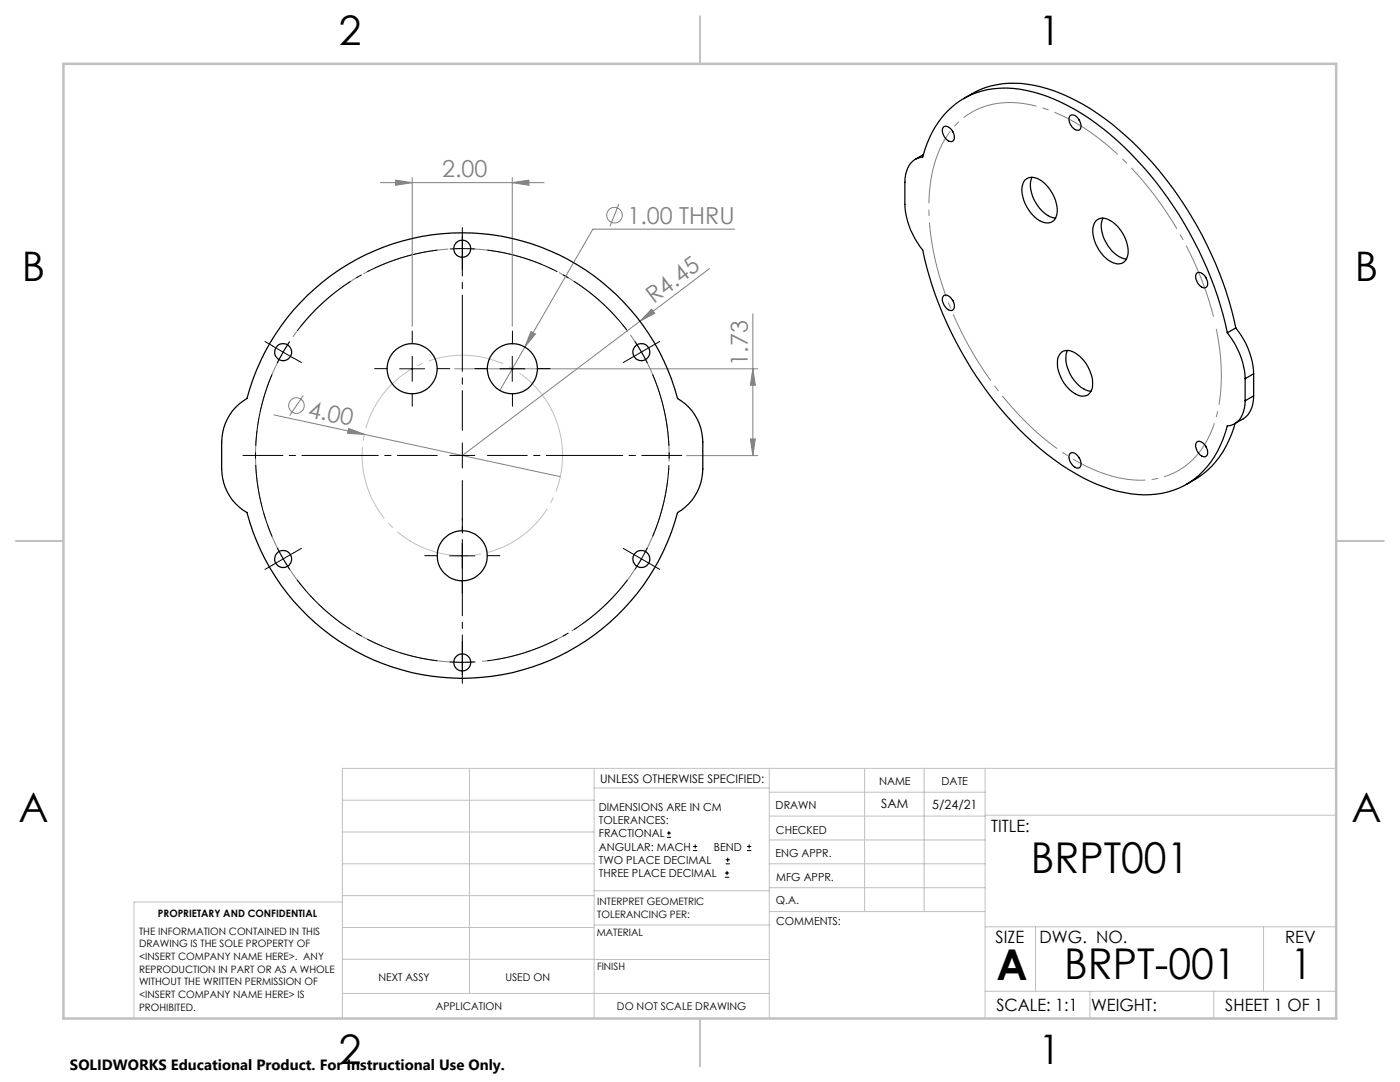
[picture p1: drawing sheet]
<svg xmlns="http://www.w3.org/2000/svg" width="279mm" height="216mm" viewBox="0 0 279 216" stroke-linecap="round" stroke-linejoin="round" font-family="sans-serif">
<g fill="none" stroke="#808080" stroke-width=".2">
<path d="M75.9 36.4h32.7M79 35.9l3.3 .5-3.3 .6zM82.3 35.5v29.6M102.2 36.4l3.4-.5v1.1zM102.2 35.5v29.6M123.5 40.7l-1.8 4.5M141.6 53.6l-13.9 10.5M146.6 45.7h-28.3l-13.6 23.6M60.5 79l-2.7 3.9M90.7 73.6h60.5M104.7 69.3l-4.9 8.6M106 66.1l.9 .5-2.2 2.7z"/>
<path d="M127.7 64.1l-35.4 26.8M130 61.7l.7 .8-3 1.6zM150.2 73.6l.5 3.3h-.9zM150.2 62.6v28.3M54.7 82.8l57.1 12.3M69.6 85.5l3.1 1.2-3.3-.2zM137 90.9h14.2M149.8 87.6h.9l-.5 3.3z"/>
<circle cx="122.6" cy="42.9" r="1.56"/>
<circle cx="59.2" cy="80.9" r="1.56"/>
</g>
<g fill="none" stroke="#000" stroke-width=".2">
<path d="M54.3 69l2.2 1.3M56.5 70.3l-1.2 2.2M56.5 70.3l2.2 1.2M57.8 68.1l-1.3 2.2M79.8 73.6h4.9M82.3 71.1v5M99.8 73.6h4.9M102.2 71.1v5M89.7 110.9h5.1M92.3 108.4v5M133.1 167.1h.8M133.1 166.2h.8"/>
<path d="M133.5 165.8v.9M138.3 169.7h.8M138.3 168.9h.8M138.7 168.5v.8M144.7 175h.8M144.7 174.2h.8M144.8 172.4h.9M144.8 171.6h.9M145.1 173.8v.8M145.2 171.1v.9M149.1 169.7h.8M149.1 168.9h.8"/>
<path d="M149.5 168.5v.8"/>
</g>
<path d="M111.4 85a20 20 0 0 0-33.5-8.1 20 20 0 0 0 9 33.3 20 20 0 0 0 24.8-23.9l-.3-1.3" fill="none" stroke="#c0c0c0" stroke-width=".2" stroke-dasharray="15.2 1.3 1.3 1.3" stroke-dashoffset="1.9" stroke-linecap="butt"/>
<path d="M131.7 78.8a41.3 41.3 0 0 0-69.1-16.6 41.3 41.3 0 0 0 19 68.5 41.3 41.3 0 0 0 50.7-49.8l-.6-2.1" fill="none" stroke="#808080" stroke-width=".2" stroke-dasharray="15.2 1.3 1.3 1.3" stroke-dashoffset="1.8" stroke-linecap="butt"/>
<path d="M242.5 64.4a67.5 67.5 0 0 0-23.6-37.1 30.5 30.5 0 0 0-17.1-6.8 14.8 14.8 0 0 0-14.6 10.1 36 36 0 0 0-.8 20.3 67.4 67.4 0 0 0 23.8 38.1 30.5 30.5 0 0 0 17.2 6.8 14.8 14.8 0 0 0 14.5-10.1 36 36 0 0 0 .8-20.3l-.2-1" fill="none" stroke="#808080" stroke-width=".2" stroke-dasharray="15.2 1.3 1.3 1.3" stroke-dashoffset="-1.2" stroke-linecap="butt"/>
<path d="M92.3 49.6l-2.5 .1M92.3 49.6l2.5 .1M128 70.2l-1.3-2.1M128 70.2l1.2 2.2M56.5 111.5l1.3 2.1M56.5 111.5l-1.2-2.2M128 111.5l1.2-2.2M128 111.5l-1.3 2.1M92.3 132.2l2.5-.1M92.3 132.2l-2.5-.1" fill="none" stroke="#000" stroke-width=".2" stroke-dasharray="15.2 1.3 1.3 1.3" stroke-linecap="butt"/>
<path d="M87.3 49.9a41.3 41.3 0 0 0-28 16.2M54.3 74.7a41.3 41.3 0 0 0 0 32.3M125.3 66.1a41.3 41.3 0 0 0-28-16.2M59.3 115.7a41.3 41.3 0 0 0 28 16.2M130.2 107a41.3 41.3 0 0 0 0-32.3M97.3 131.9a41.3 41.3 0 0 0 28-16.2" fill="none" stroke="#000" stroke-width=".2" stroke-dasharray="15.2 1.3 1.3 1.3" stroke-dashoffset=".5" stroke-linecap="butt"/>
<g fill="none" stroke="#c0c0c0" stroke-width=".2">
<path d="M68.3 159.7h50.3M93.7 153.3v44.9M118.6 153.3v49.9M118.6 157.2h34.9M153.5 153.3v49.9M153.5 158.1h43.1M172.5 153.3v28.6M184.4 153.3v28.6M196.6 153.3v49.9M266.7 153.3h-198.4v49.9M68.3 178.7h50.3M68.3 172.4h50.3"/>
<path d="M68.3 166h50.3M68.3 180h-41.6v23.2M118.6 177.7h35M153.5 167.6h43.1M153.5 162.8h43.1M153.5 172.4h43.1M153.5 177.1h43.1M196.6 162.7h70.1M68.3 198.2h85.2M68.3 191.4l85.2 .1M68.3 185.1h50.3M118.6 184.6h35"/>
<path d="M153.6 181.9h43M196.6 197.8h70.1M196.6 184.9h70.1M206.7 184.9v12.9M217.5 197.8v5.4M242.2 197.8v5.4M252.2 184.9v12.9"/>
</g>
<path d="M139.7 3.2v9.5M3.1 107.9h9.6M266.7 107.9h9.5M139.7 203.2v9.6" fill="none" stroke="#c0c0c0" stroke-width=".25"/>
<path d="M12.7 12.7h254v190.5h-254z" fill="none" stroke="#c0c0c0" stroke-width=".5"/>
<g fill="none" stroke="#000" stroke-width=".2" stroke-dasharray="15.2 1.3 1.3 1.3">
<path d="M92.3 49.6v-2.5M92.3 49.6v2.5M92.3 47.1v-1.7M92.3 52.1v1.7M54.4 69l-1.5-.9M58.7 71.5l1.5 .8M77.3 73.6h-2.5M82.3 68.6v-2.5M82.3 78.6v2.5M87.3 73.6h2.5M97.3 73.6h-2.5M102.3 68.6v-2.5"/>
<path d="M102.3 78.6v2.5M107.3 73.6h2.5M125.8 71.5l-1.4 .8M128 70.2l2.2-1.2M128 70.2l-2.2 1.3M130.2 69l1.5-.9M92.3 90.9v-2.5M92.3 90.9h-2.5M92.3 90.9v2.5M92.3 90.9h2.5M54.4 112.8l-1.5 .8M56.5 111.5l-2.1 1.3"/>
<path d="M56.5 111.5l2.2-1.2M58.7 110.3l1.5-.9M87.3 110.9h-2.5M92.3 105.9v-2.5M92.3 115.9v2.5M97.3 110.9h2.5M125.8 110.3l-1.4-.9M128 111.5l2.2 1.3M128 111.5l-2.2-1.2M130.2 112.8l1.5 .8M92.3 132.2v2.5M92.3 132.2v-2.5"/>
<path d="M92.3 134.7v1.7M92.3 129.7v-1.7"/>
</g>
<path d="M87.3 90.9h-38.8M92.3 85.9v-38.8M92.3 95.9v38.8M97.3 90.9h38.7" fill="none" stroke="#000" stroke-width=".2" stroke-dasharray="15.2 1.3 1.3 1.3" stroke-dashoffset="7.3"/>
<g fill="#808080">
<path d="M69.6 85.5l3.1 1.2-3.3-.2z"/>
<path d="M130 61.7l.7 .8-3 1.6z"/>
<path d="M79 35.9l3.3 .5-3.3 .6zM102.2 36.4l3.4-.5v1.1zM106 66.1l-1.3 3.2 2.2-2.7z"/>
<path d="M150.2 73.6l.5 3.3h-.9zM149.8 87.6h.9l-.5 3.3z"/>
</g>
<g fill="none" stroke="#000" stroke-width=".25">
<path d="M192.3 19.6a18.2 18.2 0 0 1 15.5-2.2 40.8 40.8 0 0 1 16.8 9.7 73.4 73.4 0 0 1 22 38.3M184.3 30.8l-1.6 1M188.4 25.3a2.01 2.01 0 0 1 2.1 2.4 .91 .91 0 0 1-.9 .6 .91 .91 0 0 1-.9-.6 1.77 1.77 0 0 1-.3-2.4zM190.1 26.1l.1 .2M204.6 35.9a2.55 2.55 0 0 1 3.4 .3 7.6 7.6 0 0 1 2.9 6.6 2.09 2.09 0 0 1-3.4 1.2 7.6 7.6 0 0 1-3.5-6.9zM206 35.4a6.1 6.1 0 0 0 1.3 6 4.9 4.9 0 0 0 3.4 2.1M213.5 23.2a1.06 1.06 0 0 1 1.7 .5l.6 1.4a.81 .81 0 0 1-.5 .9 .81 .81 0 0 1-1-.4 2.15 2.15 0 0 1-.8-2.4zM215.3 23.9l.1 .2M61.3 58.9a44.5 44.5 0 0 1 73.9 20.6 10.1 10.1 0 0 1 5.1 8.7v5.4a10.1 10.1 0 0 1-5.1 8.7 44.4 44.4 0 0 1-42.9 33.1 44.4 44.4 0 0 1-43-33.1 10.1 10.1 0 0 1-5.1-8.7v-5.4a10.1 10.1 0 0 1 5.1-8.7 44.2 44.2 0 0 1 12-20.6zM188.4 58.9a2.01 2.01 0 0 1 2.1 2.4 .8 .8 0 0 1-.7 .7 .8 .8 0 0 1-.8-.4 2.2 2.2 0 0 1-.8-2.5zM190.1 59.8l.1 .2M218.7 44.1a2.5 2.5 0 0 1 3.4 .2 7.5 7.5 0 0 1 3 6.6 1.96 1.96 0 0 1-3 1.5 7.5 7.5 0 0 1-3.9-7.1z"/>
<path d="M220.1 43.5a6.1 6.1 0 0 0 1.4 6 4.9 4.9 0 0 0 3.3 2.2M238.9 54.4a1.96 1.96 0 0 1 2.1 2.1 .8 .8 0 0 1-.5 .9 .8 .8 0 0 1-1-.3 2.3 2.3 0 0 1-.7-2.5zM240.6 55.3l.1 .2M211.9 70.2a3 3 0 0 1 3.6 .9 7.2 7.2 0 0 1 2.4 6.7 2.04 2.04 0 0 1-3.3 .8 7.3 7.3 0 0 1-3.4-7.4zM213 69.9a5.8 5.8 0 0 0 1 5.5 5.3 5.3 0 0 0 3.7 2.7M244.9 66.4a73.1 73.1 0 0 0-24.7-40.7 35.8 35.8 0 0 0-18.1-8.1 16 16 0 0 0-16.6 9.8l-1.3 3.9a3.9 3.9 0 0 0-3.5 3.6l-.1 1.5v4.4a15.7 15.7 0 0 0 3.6 9.1 73.1 73.1 0 0 0 24.7 40.7 35.9 35.9 0 0 0 16.8 7.9 16 16 0 0 0 17.9-9.6l1.3-3.9a3.9 3.9 0 0 0 3.5-3.6l.1-1.4M244.9 66.4a15.7 15.7 0 0 1 3.6 9.2M246.6 65.4a15.5 15.5 0 0 1 3.6 9.2M246.6 65.4l-1.7 1M248.5 75.6v4.4M250.2 79a5.1 5.1 0 0 1-2.1 4.6l-1.7 .9M250.2 74.6l-1.7 1"/>
<path d="M250.2 79l-1.7 1M250.2 74.6v4.4M213.5 90.6a.92 .92 0 0 1 1.4 .2 2.03 2.03 0 0 1 .6 2.4 1.5 1.5 0 0 1-1.9-1.1l-.3-1zM215.3 91.3l.1 .2M238.8 88.3a.96 .96 0 0 1 1.4 .2 1.93 1.93 0 0 1 .6 2.5 1.46 1.46 0 0 1-1.9-1.1l-.3-.8zM240.6 89l.1 .2M246.5 84.5a18.3 18.3 0 0 1-9.8 12.2"/>
<circle cx="92.3" cy="49.6" r="1.7"/>
<circle cx="56.5" cy="70.3" r="1.69"/>
<circle cx="82.3" cy="73.6" r="5"/>
<circle cx="102.2" cy="73.6" r="5"/>
<circle cx="128" cy="70.3" r="1.69"/>
<circle cx="56.5" cy="111.5" r="1.69"/>
<circle cx="92.3" cy="110.9" r="5"/>
<circle cx="128" cy="111.5" r="1.69"/>
<circle cx="92.3" cy="132.2" r="1.7"/>
</g>
<g font-size="8.5">
<text x="205.7" y="174.2">BRPT001</text>
<text x="198.9" y="195.5">A</text>
<text x="212.4" y="195.4">BRPT-001</text>
<text x="257.6" y="195.4">1</text>
</g>
<g font-size="8.1">
<text x="67.6" y="8.9">2</text>
<text x="207.3" y="8.9">1</text>
<text x="4.4" y="56.2">B</text>
<text x="270.4" y="56.2">B</text>
<text x="3.7" y="164.1">A</text>
<text x="269.7" y="164.1">A</text>
<text x="67.6" y="212.4">2</text>
<text x="207.3" y="212.4">1</text>
</g>
<g font-size="4.7" fill="#808080">
<text x="88.2" y="35.4">2.00</text>
<text x="125.2" y="44.6">1.00 THRU</text>
<text x="130.5" y="60.7" transform="rotate(-37 130.5 60.7)">R4.45</text>
<text x="149.3" y="72.9" transform="rotate(-90 149.3 72.9)">1.73</text>
<text x="61.3" y="83.1" transform="rotate(12 61.3 83.1)">4.00</text>
</g>
<g font-size="3.4">
<text x="197.8" y="166">TITLE:</text>
<text x="198.7" y="188.1">SIZE</text>
<text x="207.5" y="188.1">DWG. NO.</text>
<text x="256.5" y="188.2">REV</text>
<text x="198.8" y="201.7">SCALE: 1:1</text>
<text x="217.7" y="201.8">WEIGHT:</text>
<text x="244.5" y="201.7">SHEET 1 OF 1</text>
</g>
<text font-size="3" x="14" y="213.5">SOLIDWORKS Educational Product. For Instructional Use Only.</text>
<g font-size="2.5">
<text x="175.9" y="161.3">SAM</text>
<text x="186.1" y="161.4">5/24/21</text>
</g>
<text font-size="2.4" x="119.8" y="156.2">UNLESS OTHERWISE SPECIFIED:</text>
<g font-size="2.2">
<text x="119.5" y="161.8">DIMENSIONS ARE IN CM</text>
<text x="154.8" y="161.4">DRAWN</text>
<text x="175.4" y="156.6">NAME</text>
<text x="187.9" y="156.7">DATE</text>
<text x="119.5" y="164.4">TOLERANCES:</text>
<text x="119.5" y="167.1">FRACTIONAL</text>
<text x="154.9" y="166.3">CHECKED</text>
<text x="119.5" y="169.7">ANGULAR: MACH</text>
<text x="119.5" y="172.4">TWO PLACE DECIMAL</text>
<text x="142.5" y="169.7">BEND</text>
<text x="154.8" y="171">ENG APPR.</text>
<text x="119.5" y="175">THREE PLACE DECIMAL</text>
<text x="154.9" y="175.7">MFG APPR.</text>
<text x="154.9" y="180.4">Q.A.</text>
<text x="154.9" y="184.6">COMMENTS:</text>
</g>
<g font-size="2.1">
<text x="75.5" y="195.7">NEXT ASSY</text>
<text x="100.9" y="195.7">USED ON</text>
<text x="86.9" y="201.5">APPLICATION</text>
<text x="123.1" y="201.6">DO NOT SCALE DRAWING</text>
</g>
<g font-size="2">
<text x="31.5" y="182.9">PROPRIETARY AND CONFIDENTIAL</text>
<text x="119.2" y="180.6">INTERPRET GEOMETRIC</text>
<text x="119.2" y="183.1">TOLERANCING PER:</text>
<text x="27.8" y="186.5">THE INFORMATION CONTAINED IN THIS</text>
<text x="27.8" y="189">DRAWING IS THE SOLE PROPERTY OF</text>
<text x="27.8" y="191.6">&lt;INSERT COMPANY NAME HERE&gt;. ANY</text>
<text x="119.1" y="186.7">MATERIAL</text>
<text x="27.8" y="194.1">REPRODUCTION IN PART OR AS A WHOLE</text>
<text x="27.8" y="196.6">WITHOUT THE WRITTEN PERMISSION OF</text>
<text x="119.1" y="193.5">FINISH</text>
<text x="27.8" y="199.1">&lt;INSERT COMPANY NAME HERE&gt; IS</text>
<text x="27.8" y="201.7">PROHIBITED.</text>
</g>
</svg>
